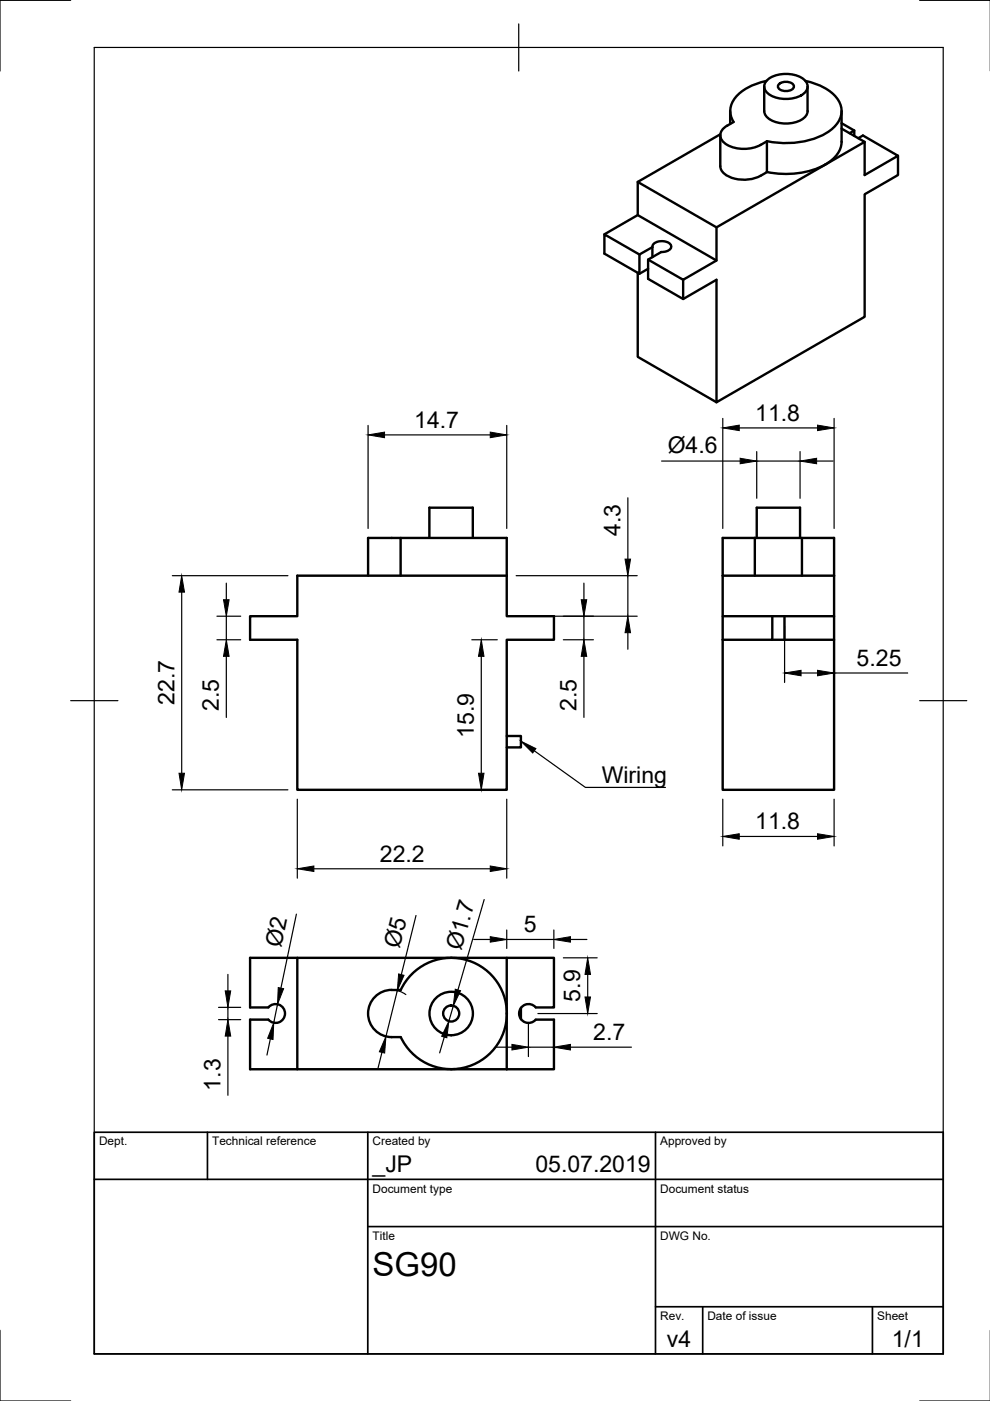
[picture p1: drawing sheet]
<svg xmlns="http://www.w3.org/2000/svg" width="210mm" height="297mm" viewBox="0 0 210 297" stroke-linecap="round" stroke-linejoin="round" font-family="sans-serif">
<!-- layer: Visible -->
<g fill="none" stroke="#000" stroke-width=".51">
<path d="M162 18.3v5.2a3.1 3.1 0 0 0 2.8 2.5 6.2 6.2 0 0 0 6.1-1.4l.3-1.1M162.5 17.2a10.7 10.7 0 0 0-7.1 4.3 4.1 4.1 0 0 0 .1 4.4l-1.3 .8M162.8 16.9a6.8 6.8 0 0 1 7.7 0 1.9 1.9 0 0 1 .7 1.8 1.9 1.9 0 0 1-1.3 1.5 7 7 0 0 1-7.1-.4 1.79 1.79 0 0 1 0-2.9zM165.1 17.9a2.22 2.22 0 0 1 3.2 .3 1.47 1.47 0 0 1-1.9 1.1 1.3 1.3 0 0 1-1.4-1.1zM170.8 17.2a10.7 10.7 0 0 1 7.1 4.3 4.5 4.5 0 0 1-1.5 5.9 17.1 17.1 0 0 1-13.8 2.5M171.2 18.3v5.2M135.2 38.6v7l16.7 9.6M152.7 28.7v6.5M154.2 26.6a2.16 2.16 0 0 0-1.5 2.1 2.16 2.16 0 0 0 1.5 2 8.1 8.1 0 0 0 8.4-.7M154.8 23.5v2.8M162.6 30v6.5a7.7 7.7 0 0 1-9.3 .1l-.5-.9-.1-.5M178.4 30.1a5.9 5.9 0 0 1-3.4 4.8 18.3 18.3 0 0 1-12.4 1.6"/>
<path d="M178.4 26.1l2.7 1.6-1 .5M178.4 27.3l4.9 2.8-31.4 18.1-16.7-9.6 17.5-10.1M178.4 23.5v6.6M181.1 27.7v1.1M182 29.3l1-.6 7.4 4.3-7.1 4.1v-7M190.4 33v4.1l-7.1 4.1v26l-31.4 18.1v-26l-7.1 4.1-7.4-4.3v-4.1l2.8-1.6 .9-.1a1.03 1.03 0 0 0 1-.5 1.03 1.03 0 0 0-.1-1.1 2.63 2.63 0 0 0-3.6 .4l-.1 .3M135.2 57.9v17.8l16.7 9.6M135.2 45.6l-7.1 4.1M137.4 57l-1.8 1M138.3 52.4l-2.7 1.6v4l-7.5-4.2v-4.1l7.5 4.3M138.3 52.4v2.1M144.8 59.3v4.1"/>
<path d="M151.9 48.2v7l-7.1 4.1-7.4-4.3M84.9 114.1h22.5v8M91 114.1v-6.5h9.2v6.5M160 114.1h-6.8v8M160 114.1h16.8v16.5M160 114.1v8M160.4 114.1v-6.5h9.2v6.5M170 114.1v8M53 130.6h10v-8.5h44.4v8.5h10.1v5h-10.1v31.9h-44.4v-31.9h-10zM78 122.1v-8h6.9v8M153.2 122.1v13.5M153.2 130.6h10.5"/>
<path d="M153.2 122.1h23.6M163.7 130.6h2.6M163.7 135.6h2.6M163.7 130.6v5h-10.5M166.3 130.6h10.5v36.9h-23.6v-31.9M166.3 135.6h10.5M166.3 130.6v5M107.4 156h3v2.5h-3M56.9 216.2h-3.9v10.5h10M56.9 213.6a2 2 0 0 1 2.9-.2 2 2 0 0 1 0 2.9 2 2 0 0 1-2.9-.1M63 203.1h44.4v23.6h-44.4zM63 203.1h-10v10.5h3.9"/>
<path d="M83 209.9a5 5 0 0 0-5 5 5 5 0 0 0 5 5h2a11.8 11.8 0 0 0 18 4.2 11.8 11.8 0 0 0 0-18.5 11.8 11.8 0 0 0-18 4.3h-2M107.4 203.1h10.1v10.5h-3.9M110.4 213.7v2.4M113.6 213.6a2 2 0 0 0-2.9-.2 2 2 0 0 0 0 2.9 2 2 0 0 0 2.9-.1h3.9v10.5h-10.1"/>
<circle cx="95.7" cy="214.9" r="4.6"/>
<circle cx="95.7" cy="214.9" r="1.7"/>
</g>
<!-- layer: Border -->
<path d="M15 .1h-15v15M20 10.1h180v276.9h-180zM110 5.1v10M195 .1h15M15 148.6h10M195 148.6h10M0 282.1v14.9h15M195 297h15" fill="none" stroke="#000" stroke-width=".25"/>
<!-- layer: TitleBlock -->
<path d="M20 240.1h180v46.9h-180zM20 250h180M44 240.1v9.9M78 240.1v46.9M139 240.1v46.9M78 260.1h122M139 277.1h61M149 277.1v9.9M185 277.1v9.9" fill="none" stroke="#000" stroke-width=".36"/>
<!-- layer: Dimensions -->
<g fill="none" stroke="#000" stroke-width=".25">
<path d="M78 90.2v21.8M81.5 92.2h22.4M107.4 90.2v21.8M140.3 97.8h16.6M153.2 88.7v23.3M156.7 90.7h16.6M160.4 95.7v9.9M160.4 97.8h9.2M169.6 95.7v9.9M173.1 97.8h3.5M176.8 88.7v23.3M133.1 105.5v13"/>
<path d="M36.5 122.1h24.5M38.5 125.5v38.4M46 135.6h5M46 130.6h5M48 123.6v3.6M48 130.6v5M48 139.2v12.9M100 135.6h5.4M102 139.2v24.7M109.4 122.1h25.7M109.4 130.6h25.7M119.4 135.6h6.4"/>
<path d="M123.8 123.6v3.6M123.8 130.6v5M123.8 139.2v12.9M133.1 122.1v8.5M133.1 134.1v3.6M166.3 132.7v12M176.8 137.7v7M169.8 142.7h3.5M176.8 142.7h15.6M36.5 167.5h24.5M63 169.4v16.8M100 167.5h5.4"/>
<path d="M107.4 169.4v16.8M153.2 169.4v10M156.7 177.3h16.6M176.8 169.4v10M62.8 193.8l-3.2 15.7M66.5 184.2h37.4M88.2 194.1l-3.1 12.5M100.4 199.2h3.5M102.7 190.7l-5.6 19.2M107.4 197.2v3.9M107.4 199.2h10M117.4 197.2v3.9"/>
<path d="M120.9 199.2h3.5M46.3 213.6h4.7M46.3 216.2h4.7M48.3 206.6v3.5M48.3 213.6v2.6M48.3 219.7v12.5M58.8 212.9l-.8 3.9M83 209.9l1.6 .2 1.5 .8M84.2 210l-2.4 9.7M94.2 219.9l-1 3.3M96.1 213.3l-.9 3.2M112 216.9v7.1"/>
<path d="M114 214.9h12.6M119.4 203.1h7.2M124.6 206.6v4.8M57.3 220.3l-.7 3.4M81 223.1l-.9 3.4M105 222h3.5M112 222h5.4M120.9 222h13"/>
</g>
<g fill="#000" stroke="#000" stroke-width=".21">
<path d="M78 92.2l3.5-.6v1.2zM103.9 91.6l3.5 .6-3.5 .6zM153.2 90.7l3.5-.6v1.2zM156.9 97.2l3.5 .6-3.5 .5zM169.6 97.8l3.5-.6v1.1zM173.3 90.1l3.5 .6-3.5 .6zM132.5 118.5h1.2l-.6 3.6zM38.5 122.1l.6 3.4h-1.1zM47.4 127.2h1.2l-.6 3.4zM48 135.6l.6 3.6h-1.2zM102 135.6l.6 3.6h-1.1zM123.2 127.2h1.2l-.6 3.4z"/>
<path d="M123.8 135.6l.6 3.6h-1.2zM133.1 130.6l.6 3.5h-1.2zM166.3 142.7l3.5-.6v1.2zM173.3 142.1l3.5 .6-3.5 .6zM38 163.9h1.1l-.6 3.6zM101.5 163.9h1.1l-.6 3.6zM153.2 177.3l3.5-.5v1.1zM173.3 176.8l3.5 .5-3.5 .6zM63 184.2l3.5-.6v1.2zM103.9 183.6l3.5 .6-3.5 .6zM103.9 198.6l3.5 .6-3.5 .6zM117.4 199.2l3.5-.6v1.2z"/>
<path d="M47.8 210.1h1.1l-.6 3.5zM48.3 216.2l.6 3.5h-1.1zM59 209.4l1.1 .2-1.3 3.3zM84.5 206.5l1.2 .3-1.5 3.2zM95.2 216.5l-.5 3.5-1.1-.3zM96.5 209.7l1.1 .3-1.5 3.3zM124 211.4h1.2l-.6 3.5zM124.6 203.1l.6 3.5h-1.2zM58 216.8l-.1 3.6-1.2-.3zM81.8 219.7l-.2 3.6-1.2-.3zM108.5 221.4l3.5 .6-3.5 .6zM117.4 222l3.5-.6v1.2z"/>
</g>
<!-- layer: Annotations -->
<path d="M110.4 157.1l3.2 1.6-.7 .9z" fill="#000" stroke="#000" stroke-width=".21"/>
<path d="M113.3 159.2l10.8 7.7h17" fill="none" stroke="#000" stroke-width=".25"/>
<text font-size="7" x="79" y="270.6">SG90</text>
<g font-size="4.9">
<text x="160.1" y="89.2">11.8</text>
<text x="87.8" y="90.7">14.7</text>
<text x="141.6" y="96.1">Ø4.6</text>
<text x="131.6" y="113.6" transform="rotate(-90 131.6 113.6)">4.3</text>
<text x="181.6" y="141.1">5.25</text>
<text x="37" y="149.5" transform="rotate(-90 37 149.5)">22.7</text>
<text x="46.4" y="150.8" transform="rotate(-90 46.4 150.8)">2.5</text>
<text x="122.3" y="150.8" transform="rotate(-90 122.3 150.8)">2.5</text>
<text x="100.5" y="156.5" transform="rotate(-90 100.5 156.5)">15.9</text>
<text x="127.6" y="165.9">Wiring</text>
<text x="160.1" y="175.8">11.8</text>
<text x="80.5" y="182.7">22.2</text>
<text x="111.1" y="197.6">5</text>
<text x="59.6" y="201.1" transform="rotate(-78 59.6 201.1)">Ø2</text>
<text x="84.7" y="201.3" transform="rotate(-76 84.7 201.3)">Ø5</text>
<text x="97.8" y="201.7" transform="rotate(-74 97.8 201.7)">Ø1.7</text>
<text x="123" y="212.4" transform="rotate(-90 123 212.4)">5.9</text>
<text x="125.8" y="220.5">2.7</text>
<text x="46.8" y="231.3" transform="rotate(-90 46.8 231.3)">1.3</text>
<text x="79" y="248.5">_JP</text>
<text x="113.5" y="248.5">05.07.2019</text>
<text x="141.4" y="285.7">v4</text>
<text x="189.1" y="285.7">1/1</text>
</g>
<g font-size="2.5">
<text x="21" y="242.9">Dept.</text>
<text x="45" y="242.9">Technical reference</text>
<text x="79" y="242.9">Created by</text>
<text x="140" y="242.9">Approved by</text>
<text x="79" y="252.8">Document type</text>
<text x="140" y="252.8">Document status</text>
<text x="79" y="262.9">Title</text>
<text x="140" y="262.9">DWG No.</text>
<text x="140" y="279.9">Rev.</text>
<text x="150" y="279.9">Date of issue</text>
<text x="186" y="279.9">Sheet</text>
</g>
</svg>
